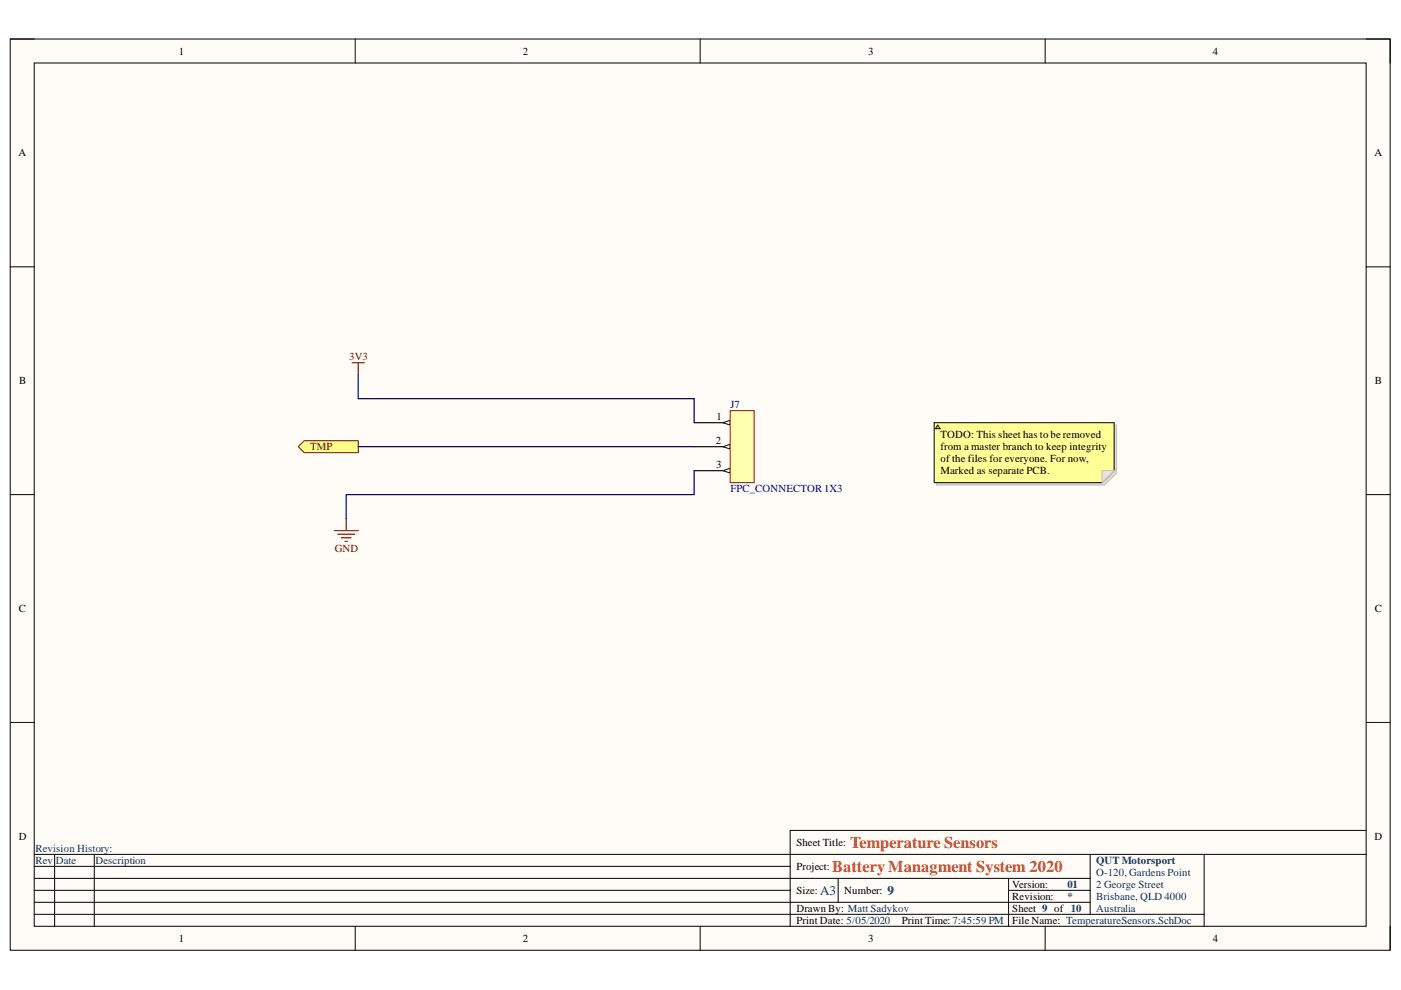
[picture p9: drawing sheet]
<svg xmlns="http://www.w3.org/2000/svg" width="297mm" height="210mm" viewBox="0 0 297 210" stroke-linecap="round" stroke-linejoin="round" font-family="sans-serif">
<path d="M2.2 8.3h292.5v193.2h-292.5z" fill-rule="evenodd" fill="#fffcf8"/>
<path d="M2.2 8.3h292.5v193.2h-292.5z" fill="none" stroke="#000" stroke-width=".21"/>
<path d="M7.3 13.4h282.3v183h-282.3z" fill-rule="evenodd" fill="#fffcf8"/>
<g fill="none" stroke="#000" stroke-width=".21">
<path d="M2.2 8.3h5.1M7.3 13.4h282.3v183h-282.3zM75.3 8.3v5.1M148.4 8.3v5.1M221.6 8.3v5.1M289.6 8.3h5.1v5.1M2.2 56.6h5.1M289.6 56.6h5.1M2.2 104.9h5.1M289.6 104.9h5.1M2.2 153.2h5.1M289.6 153.2h5.1"/>
<path d="M289.6 176.1h-122.1v20.3M7.3 181.1h282.3M7.3 186.2h223.8M7.3 193.9h248M7.3 191.3h223.8M7.3 188.8h160.2M7.3 183.7h160.2M11.6 181.1v15.3M20 181.1v15.3M75.3 196.4v5.1M148.4 196.4v5.1M177.7 186.2v5.1"/>
<path d="M213.8 186.2v10.2M213.8 188.8h17.3M221.6 196.4v5.1M231.1 181.1v12.8M255.3 181.1v15.3M294.7 196.4v5.1"/>
</g>
<path d="M64.5 93.4h11.4v2.6h-11.4l-1.3-1.3z" fill-rule="evenodd" fill="#ffff80"/>
<path d="M64.5 93.4h11.4v2.6h-11.4l-1.3-1.3z" fill="none" stroke="#800000" stroke-width=".21"/>
<path d="M147.2 89.6h7.6" fill="none" stroke="#000" stroke-width=".25"/>
<path d="M153.3 89.6l1.5-.5v1z" fill="#f8fcff"/>
<path d="M153.3 89.6l1.5-.5v1z" fill="none" stroke="#000" stroke-width=".21"/>
<path d="M147.2 94.7h7.6" fill="none" stroke="#000" stroke-width=".25"/>
<path d="M153.3 94.7l1.5-.5v1z" fill="#f8fcff"/>
<path d="M153.3 94.7l1.5-.5v1z" fill="none" stroke="#000" stroke-width=".21"/>
<path d="M147.2 99.8h7.6" fill="none" stroke="#000" stroke-width=".25"/>
<path d="M153.3 99.8l1.5-.5v1z" fill="#f8fcff"/>
<path d="M153.3 99.8l1.5-.5v1z" fill="none" stroke="#000" stroke-width=".21"/>
<path d="M154.8 87.1h5.1v15.2h-5.1z" fill-rule="evenodd" fill="#ffffb0"/>
<path d="M154.8 87.1h5.1v15.2h-5.1z" fill="none" stroke="#800000" stroke-width=".21"/>
<path d="M74.7 76.9h2.5M75.9 76.9v2.6M70.9 112.5h5M71.6 113.3h3.6M72.4 114h2M73.1 114.8h.6M73.4 110v2.5" fill="none" stroke="#800000" stroke-width=".25"/>
<path d="M75.9 79.5v5h71.3v5.1M75.9 94.7h71.3M147.2 99.8v5.1h-73.8v5.1" fill="none" stroke="#000080" stroke-width=".25"/>
<path d="M198.6 90.1h38.1v10.2l-2.5 2.5h-35.6z" fill-rule="evenodd" fill="#e0ddd7"/>
<path d="M198.6 90.1h38.1v10.2l-2.5 2.5h-35.6z" fill="none" stroke="#bfbdba" stroke-width=".21"/>
<path d="M198.1 89.6h38.1v10.2l-2.5 2.5h-35.6z" fill-rule="evenodd" fill="#ffff96"/>
<path d="M198.1 89.6h38.1v10.2l-2.5 2.5h-35.6z" fill="none" stroke="#000" stroke-width=".21"/>
<path d="M233.7 99.8h2.5l-2.5 2.5z" fill="#f2f0d8"/>
<path d="M233.7 99.8h2.5l-2.5 2.5z" fill="none" stroke="#bfbdba" stroke-width=".21"/>
<path d="M198.8 90.1l.5 .8h-1z" fill="#ffcc78"/>
<path d="M198.8 90.1l.5 .8h-1z" fill="none" stroke="#300" stroke-width=".21"/>
<g font-size="3.5" fill="#cc4125">
<text x="180.3" y="179.7">Temperature Sensors</text>
<text x="176.5" y="184.8">Battery Managment System 2020</text>
</g>
<g font-size="2.8" fill="#073763">
<text x="173.9" y="189.7">A3</text>
<text x="188.1" y="189.7">9</text>
</g>
<g font-size="2.3">
<text x="37.9" y="11.6">1</text>
<text x="110.9" y="11.6">2</text>
<text x="184.1" y="11.6">3</text>
<text x="257.1" y="11.6">4</text>
<text x="3.9" y="33.1">A</text>
<text x="291.4" y="33.1">A</text>
<text x="4.1" y="81.4">B</text>
<text x="291.5" y="81.4">B</text>
<text x="151.9" y="89.1">1</text>
<text x="151.7" y="94.2">2</text>
<text x="199.4" y="92.9">TODO: This sheet has to be removed</text>
<text x="199.4" y="95.5">from a master branch to keep integrity</text>
<text x="151.8" y="99.3">3</text>
<text x="199.4" y="98">of the files for everyone. For now,</text>
<text x="199.4" y="100.6">Marked as separate PCB.</text>
<text x="4" y="129.7">C</text>
<text x="291.5" y="129.7">C</text>
<text x="4" y="178">D</text>
<text x="168.8" y="179.4">Sheet Title:</text>
<text x="291.4" y="178">D</text>
<text x="168.8" y="184.5">Project:</text>
<text x="168.8" y="189.5">Size:</text>
<text x="179" y="189.5">Number:</text>
<text x="214.6" y="190.8">Revision:</text>
<text x="214.6" y="188.3">Version:</text>
<text x="168.8" y="195.9">Print Date: 5/05/2020</text>
<text x="168.8" y="193.3">Drawn By: Matt Sadykov</text>
<text x="191.2" y="195.9">Print Time:7:45:59 PM</text>
<text x="214.6" y="195.9">File Name: TemperatureSensors.SchDoc</text>
<text x="214.6" y="193.3">Sheet 9 of 10</text>
<text x="37.9" y="199.7">1</text>
<text x="110.9" y="199.7">2</text>
<text x="184.1" y="199.7">3</text>
<text x="257.1" y="199.7">4</text>
</g>
<g font-size="2.3" fill="#800000">
<text x="74.1" y="76.4">3V3</text>
<text x="65.8" y="95.5">TMP</text>
<text x="71" y="117.1">GND</text>
</g>
<g font-size="2.3" fill="#000080">
<text x="154.9" y="86.5">J7</text>
<text x="154.9" y="104.4">FPC_CONNECTOR 1X3</text>
</g>
<g font-size="2.3" fill="#073763">
<text x="7.5" y="183.2">Rev</text>
<text x="7.5" y="180.7">Revision History:</text>
<text x="11.8" y="183.2">Date</text>
<text x="20.2" y="183.2">Description</text>
<text x="232.4" y="183.2">QUT Motorsport</text>
<text x="232.4" y="185.7">O-120, Gardens Point</text>
<text x="226.3" y="190.8">*</text>
<text x="226.3" y="188.3">01</text>
<text x="232.4" y="188.3">2 George Street</text>
<text x="232.4" y="190.8">Brisbane, QLD 4000</text>
<text x="232.4" y="193.3">Australia</text>
</g>
</svg>
